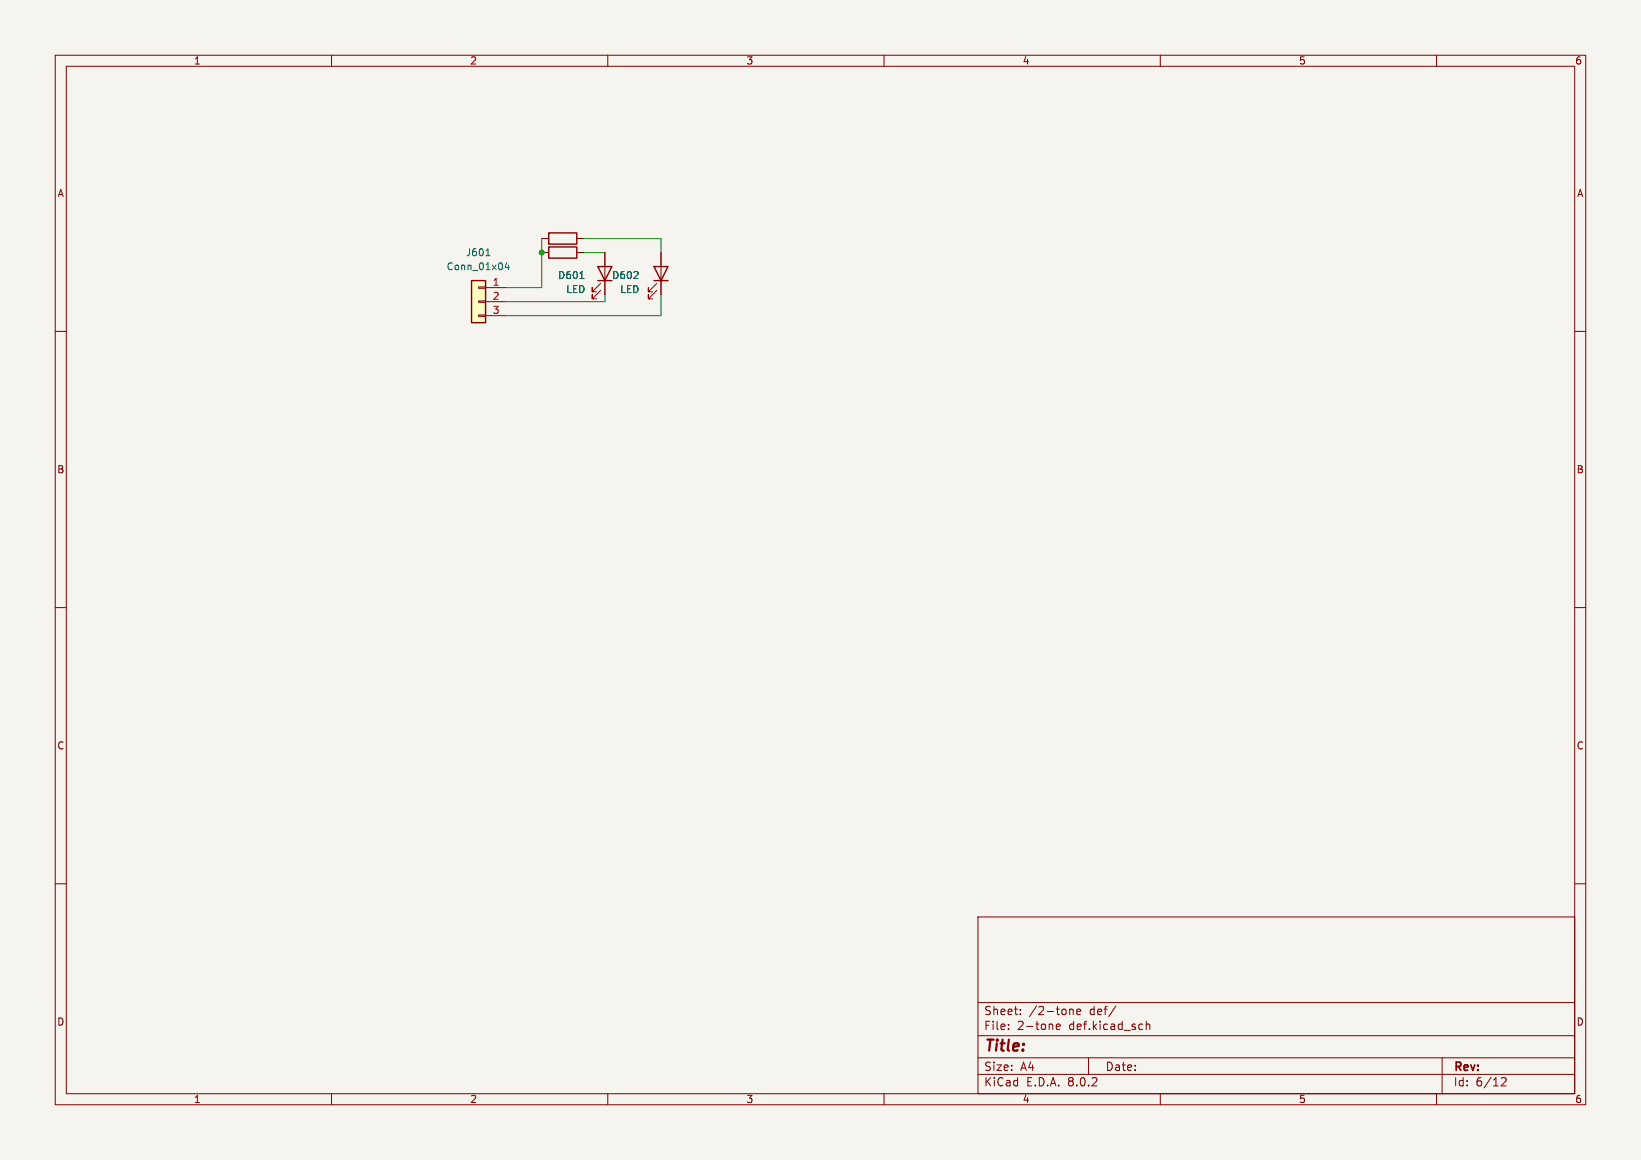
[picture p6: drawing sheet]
<svg xmlns="http://www.w3.org/2000/svg" width="297mm" height="210mm" viewBox="0 0 297 210" stroke-linecap="round" stroke-linejoin="round" font-family="sans-serif">
<path d="M0 0h297v210h-297z" fill="#f5f4ef" stroke="#f5f4ef" stroke-width=".18"/>
<g fill="none" stroke="#840000" stroke-width=".18">
<path d="M10 10h277v190h-277zM12 12h273v186h-273zM60 10v2M110 10v2M160 10v2M210 10v2M260 10v2M10 60h2M98 45.7h1.3M98 43.2h1.3M104.4 45.7h1.3M104.4 43.2h1.3"/>
<path d="M118.9 52.6l-1.6 1.5v-.8v.8h.8M118.9 51.3l-1.6 1.5v-.7v.7h.8M119.6 45.7v7.6M285 60h2M10 110h2M285 110h2M10 160h2M285 160h2M177 166h108v32h-108zM60 198v2M110 198v2M160 198v2"/>
<path d="M177 194.5h108M177 191.5h108M177 187.5h108M177 181.5h108M182.5 186.3v.1M182.5 185.5v.1M184.7 183.6v.1M184.7 182.8v.1M191.2 185.9l.7-.1-.1-.3-.4-.1-.2 .2v.7h.6M193.6 182.7v1M193.6 182.8l.2-.1 .4 .1v.9M194.9 183.2l.7-.1-.1-.3-.4-.1-.2 .2 .1 .7h.5"/>
<path d="M197 191.5v3M202 182.1l-1.3 2M207.5 185.5l.2-.1 .3 .1 .1 .9M207.5 184.9v1.5M210 198v2M260 198v2M261 191.5v6.5M271.7 195.2l.6-.1 .2 .1 .1 .3-.9 1.1h.9"/>
</g>
<path d="M99.3 44.7h5.1v2h-5.1zM99.3 42.2h5.1v2h-5.1zM118.4 48.3h2.5l-1.3 2.5zM118.4 50.8h2.5" fill="none" stroke="#840000" stroke-width=".25"/>
<path d="M85.3 50.8h2.6v7.6h-2.6z" fill="#ffffc2"/>
<g fill="none" stroke="#840000" stroke-width=".18">
<path d="M86.6 57h1.3v.3h-1.3zM86.6 54.5h1.3v.2h-1.3zM86.6 51.9h1.3v.3h-1.3zM87.9 52.1h3.8M87.9 54.6h3.8M87.9 57.2h3.8M98 45.7h1.3M104.4 45.7h1.3M108.7 52.6l-1.5 1.5v-.8v.8h.7M108.7 51.3l-1.5 1.5v-.7v.7h.7M109.5 45.7v7.6M119.6 45.7v2.6"/>
<path d="M119.6 50.8v2.5"/>
</g>
<path d="M85.3 50.8h2.6v7.6h-2.6zM108.2 48.3h2.5l-1.2 2.5zM108.2 50.8h2.5" fill="none" stroke="#840000" stroke-width=".25"/>
<path d="M87.9 46.3h.8M91.7 47.5l-.3 .9h.8M92 48v.8M105 50.4h.7" fill="none" stroke="#006464" stroke-width=".18"/>
<path d="M98 43.2v8.9h-6.3M105.7 43.2h13.9v2.5M105.7 45.7h3.8M109.5 53.3v1.3h-17.8M119.6 53.3v3.9h-27.9" fill="none" stroke="#009600" stroke-width=".18"/>
<circle cx="98" cy="45.7" r=".46" fill="#009600" stroke="#009600" stroke-width=".18"/>
<text font-size="2.8" fill="#840000" x="178" y="190.9">Title:</text>
<g font-size="2.1" fill="#840000">
<text x="178" y="184">Sheet:</text>
<text x="186.2" y="184">/2-tone</text>
<text x="197.2" y="184">def/</text>
<text x="178" y="186.7">File:</text>
<text x="184.1" y="186.7">2-tone</text>
<text x="193.5" y="186.7">def.kicad_sch</text>
<text x="178" y="196.9">KiCad</text>
<text x="178" y="194.1">Size:</text>
<text x="184.7" y="194.1">A4</text>
<text x="185.7" y="196.9">E.D.A.</text>
<text x="193.3" y="196.9">8.0.2</text>
<text x="200" y="194.1">Date:</text>
<text x="263" y="194.3">Rev:</text>
<text x="263" y="196.9">Id:</text>
<text x="267.1" y="196.9">6/12</text>
</g>
<g font-size="1.8" fill="#840000">
<text x="35" y="11.9">1</text>
<text x="85" y="11.9">2</text>
<text x="135" y="11.9">3</text>
<text x="185" y="11.9">4</text>
<text x="235" y="11.9">5</text>
<text x="285" y="11.9">6</text>
<text x="10.3" y="35.9">A</text>
<text x="285.3" y="35.9">A</text>
<text x="10.3" y="85.9">B</text>
<text x="285.3" y="85.9">B</text>
<text x="10.3" y="135.9">C</text>
<text x="285.3" y="135.9">C</text>
<text x="10.3" y="185.9">D</text>
<text x="285.3" y="185.9">D</text>
<text x="35" y="199.9">1</text>
<text x="85" y="199.9">2</text>
<text x="135" y="199.9">3</text>
<text x="185" y="199.9">4</text>
<text x="235" y="199.9">5</text>
<text x="285" y="199.9">6</text>
</g>
<g font-size="1.8" fill="#006464">
<text x="84.2" y="46.6">J601</text>
<text x="80.7" y="49.1">Conn_01x04</text>
<text x="100.9" y="50.7">D601</text>
<text x="102.4" y="53.3">LED</text>
<text x="110.7" y="50.7">D602</text>
<text x="112.2" y="53.3">LED</text>
</g>
<g font-size="1.8" fill="#a90000">
<text x="89.1" y="51.8">1</text>
<text x="89.1" y="54.4">2</text>
<text x="89.1" y="56.9">3</text>
</g>
</svg>
